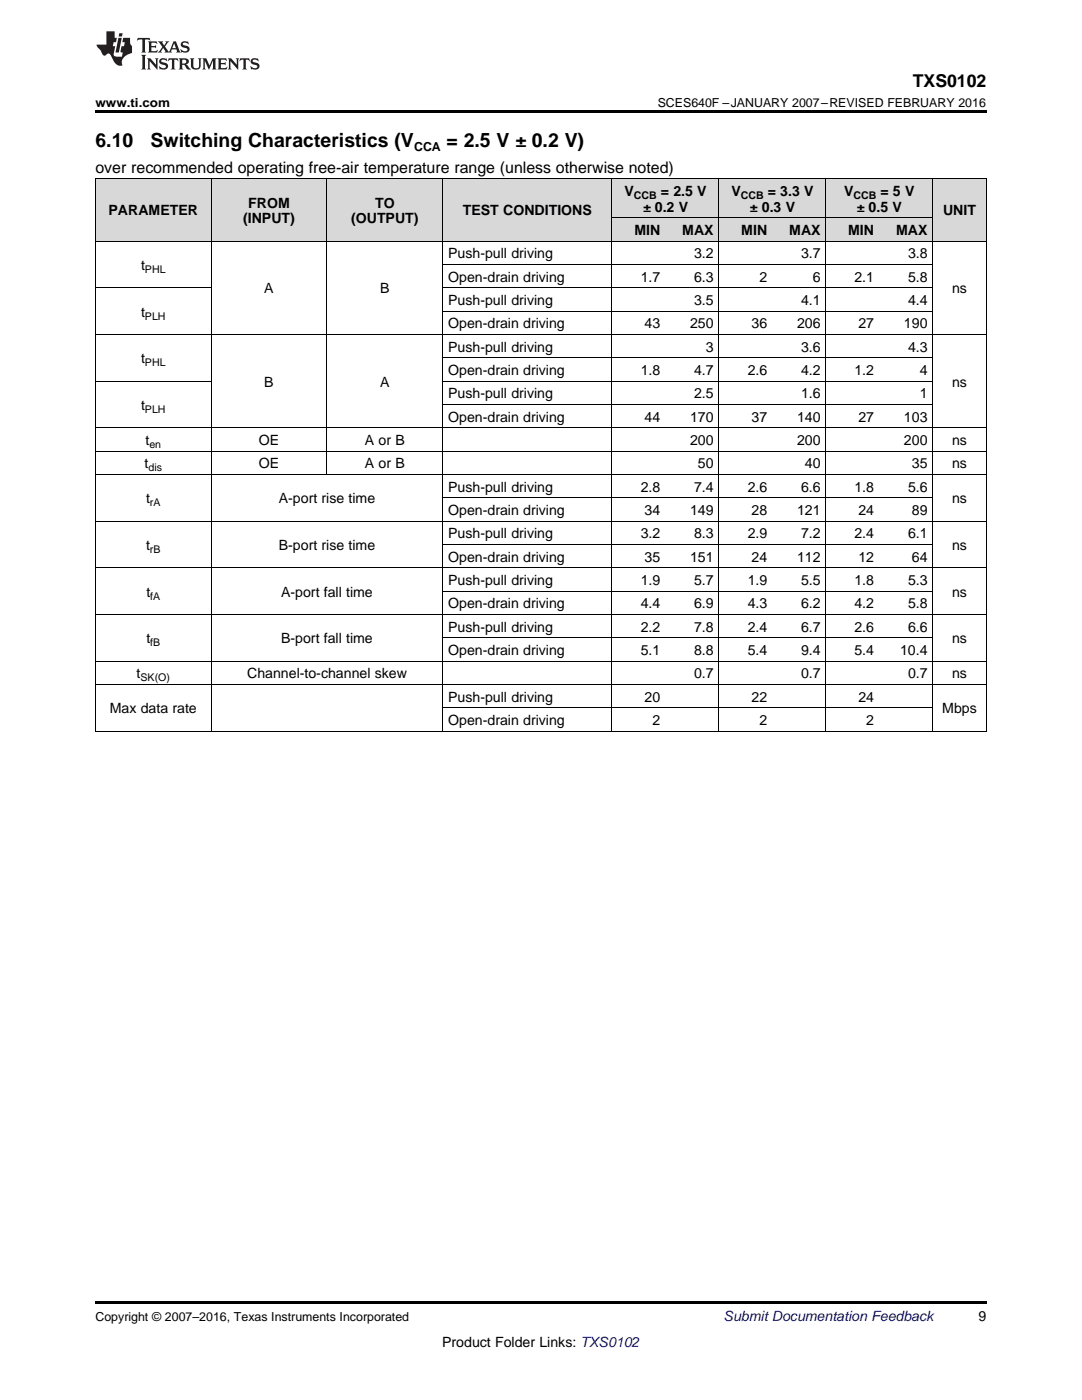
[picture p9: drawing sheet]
<svg xmlns="http://www.w3.org/2000/svg" width="216mm" height="279mm" viewBox="0 0 216 279" stroke-linecap="round" stroke-linejoin="round" font-family="sans-serif">
<g fill="#d8d8d8">
<path d="M19 35.7h23.2v12.5h-23.2z"/>
<path d="M42.2 35.7h23.1v12.5h-23.1z"/>
<path d="M65.3 35.7h23.1v12.5h-23.1z"/>
<path d="M88.4 35.7h33.8v12.5h-33.8z"/>
<path d="M186.2 35.7h10.6v12.5h-10.6z"/>
<path d="M122.2 43.5h10.6v4.7h-10.6z"/>
<path d="M132.8 43.5h10.7v4.7h-10.7z"/>
<path d="M143.5 43.5h10.7v4.7h-10.7z"/>
<path d="M154.2 43.5h10.6v4.7h-10.6z"/>
<path d="M164.8 43.5h10.7v4.7h-10.7z"/>
<path d="M175.5 43.5h10.7v4.7h-10.7z"/>
<path d="M122.2 35.7h10.6v7.8h-10.6z"/>
<path d="M132.8 35.7h10.7v7.8h-10.7z"/>
<path d="M143.5 35.7h10.7v7.8h-10.7z"/>
<path d="M154.2 35.7h10.6v7.8h-10.6z"/>
<path d="M164.8 35.7h10.7v7.8h-10.7z"/>
<path d="M175.5 35.7h10.7v7.8h-10.7z"/>
</g>
<path d="M19 22h177.8v.5h-177.8zM19 145.9l.2 .1zM65.2 145.9l.1 .1zM88.3 145.9l.1 .1zM122.1 145.9l.1 .1zM143.4 145.9l.1 .1zM154.1 145.9l.1 .1zM164.7 145.9l.1 .1zM175.4 145.9l.1 .1zM186.1 145.9l.1 .1zM196.7 145.9l.1 .1zM19 259.7h177.8v.5h-177.8z" fill="#000"/>
<g fill="none" stroke="#000" stroke-width=".2">
<path d="M19 35.6l177.8 .1v110.3M19.1 35.7v110.3M42.1 35.7v110.3M65.2 35.7v59.1M88.3 35.7v110.3M122.1 35.7v110.3M143.5 35.7v110.3M164.8 35.7v110.3M186.1 35.7v110.3M19 57.4h23.2M19 48.1h177.8M88.4 57.4h97.8"/>
<path d="M88.4 52.8h97.8M122.2 43.5h63.9M19 76.1h23.2M19 66.8h177.8M88.4 76.1h97.8M88.4 71.4h97.8M88.4 62.1h97.8M19 94.7h177.8M19 90h177.8M19 85.4h177.8M88.4 99.4h97.8M88.4 80.7h97.8"/>
<path d="M19 113.3h177.8M19 104h177.8M88.4 118h97.8M88.4 108.7h97.8M19 136.6h177.8M19 132h177.8M19 122.6h177.8M88.4 127.3h97.8M19 145.9h177.8M88.4 141.3h97.8"/>
</g>
<g fill="#231f20">
<path d="M27.5 7.6l-.1 .5 .4-.2h.6v.1v2.1l-.2 .4h1l-.3-.4v-2.1l.1-.1h.5l.5 .2-.2-.5zM29.5 8.3l.2 .3v1.5l-.2 .4h1.8l.2-.6a1.04 1.04 0 0 1-1.3 .2v-.7h.6l.3 .2v-.6l-.3 .2h-.6v-.6l.8-.1 .4 .3-.2-.5zM31.5 8.3l.9 1.1-.9 1.1h.8l-.2-.2 .5-.7 .4 .7-.2 .2h1.5l-.1-.2 .1-.4h.9l.1 .4-.2 .2h1l-.3-.3-.7-1.9h-.5l-.9 2-.8-1 .9-1h-.8l.1 .3-.3 .5-.4-.6 .2-.2zM34.7 8.6l.4 1h-.7zM36.3 8.4a.63 .63 0 0 0-.2 .7 .63 .63 0 0 0 .6 .4l.6 .2 .1 .2a.75 .75 0 0 1-.7 .4 .75 .75 0 0 1-.6-.5l.1 .7 .1-.1a1.11 1.11 0 0 0 1.5-.6 1.13 1.13 0 0 0-1.2-.8l-.1-.4a1.04 1.04 0 0 1 1.2 .2l-.2-.5-.1 .1-.5-.2zM28.2 10.9l.2 .4v2.2l-.2 .4h1l-.3-.4v-2.2l.3-.4zM29.3 11.6l.3 .4v1.5l-.3 .4h.8l-.2-.4v-1.3l1.5 1.7v-1.9l.2-.4h-.7l.2 .4v.9l-1.1-1.3zM32 11.8a.62 .62 0 0 0-.2 .7 .62 .62 0 0 0 .6 .4l.6 .1 .1 .3a.76 .76 0 0 1-.7 .3 .76 .76 0 0 1-.6-.4l.1 .7 .1-.1a1.11 1.11 0 0 0 1.5-.6 1.13 1.13 0 0 0-1.2-.8l-.1-.4a1.04 1.04 0 0 1 1.2 .2l-.2-.6-.1 .1-.5-.1zM33.7 11.6l-.2 .6a.61 .61 0 0 1 .8-.3v1.6l-.2 .4h.9l-.2-.4v-1.6a.63 .63 0 0 1 .8 .3l-.2-.6zM35.6 11.6l.3 .4v1.5l-.3 .4h1l-.2-.2v-.8l.5 .2a.76 .76 0 0 0 1.2 .7l-1-1a.58 .58 0 0 0 .6-.5 .58 .58 0 0 0-.5-.6zM36.4 11.9h.1a.45 .45 0 0 1 .5 .1 .45 .45 0 0 1 .1 .5l-.7 .2zM37.9 11.6l.2 .2a2.17 2.17 0 0 0 .3 1.9 .99 .99 0 0 0 1.6-.6v-1.1l.2-.4h-.7l.2 .2a1.92 1.92 0 0 1-.2 1.8 .6 .6 0 0 1-.9-.5v-1.1l.2-.4zM40.4 11.6l.2 .4v1.5l-.2 .4h.7l-.2-.4v-1.4l.8 1.8 .8-1.8v1.4l-.2 .4h.9l-.2-.4v-1.5l.2-.4h-.8l-.6 1.5-.6-1.5zM43.4 11.6l.2 .4v1.5l-.2 .4h1.8l.2-.6a1.04 1.04 0 0 1-1.3 .1v-.6h.5l.4 .2v-.6l-.4 .2h-.5v-.7h.8l.3 .3-.1-.6zM45.5 11.6l.2 .4v1.5l-.2 .4h.7l-.2-.4v-1.3l1.5 1.7v-1.9l.2-.4h-.7l.2 .4v.9l-1.1-1.3zM47.9 11.6l-.1 .6a.61 .61 0 0 1 .8-.3v1.6l-.3 .4h1l-.3-.4 .1-1.6a.63 .63 0 0 1 .7 .3l-.1-.6zM50.2 11.8a.62 .62 0 0 0-.2 .7 .62 .62 0 0 0 .6 .4l.6 .1 .2 .3a.76 .76 0 0 1-.8 .3 .76 .76 0 0 1-.6-.4l.1 .7 .2-.1a1.11 1.11 0 0 0 1.5-.6 1.13 1.13 0 0 0-1.3-.8l-.1-.4a1.04 1.04 0 0 1 1.2 .2l-.1-.6-.2 .1-.5-.1z"/>
<path d="M21.2 6.3v2.6h-1.9l.1 .4 .7 .9a.91 .91 0 0 0 1 .8 .56 .56 0 0 1 .5-.3 .56 .56 0 0 1 .5 .3l.4 .8a1.53 1.53 0 0 0 1.9 1.2 1.54 1.54 0 0 1 1-2.1l.9-.3v-1.4a1.52 1.52 0 0 1-.3-1.6h-1.4l-.2 .8h.5l-.2 .8h-.4l-.2 1v.2l.4 .1-.2 .8a1.93 1.93 0 0 1-1.6-.3l.3-1.8h-.5l.2-.8h.4l.2-.8h-.4v-1.3zM23.6 7.6l-.6 2.9h.7l.6-2.9zM23.8 6.6l-.1 .7h.6l.2-.7z"/>
</g>
<g font-size="3.9">
<text x="19" y="29.3">6.10</text>
<text x="30.1" y="29.3">Switching Characteristics (V</text>
<text x="89.1" y="29.3">= 2.5 V ± 0.2 V)</text>
</g>
<text font-size="3.5" x="182.1" y="17.3">TXS0102</text>
<text font-size="3.2" x="19" y="34.4">over recommended operating free-air temperature range (unless otherwise noted)</text>
<g font-size="2.8">
<text x="49.5" y="41.4">FROM</text>
<text x="74.9" y="41.4">TO</text>
<text x="124.6" y="39.1">V</text>
<text x="131.9" y="39.1">=</text>
<text x="134.4" y="39.1">2.5 V</text>
<text x="145.9" y="39.1">V</text>
<text x="153.2" y="39.1">=</text>
<text x="155.7" y="39.1">3.3 V</text>
<text x="168.4" y="39.1">V</text>
<text x="175.7" y="39.1">= 5 V</text>
<text x="21.7" y="43">PARAMETER</text>
<text x="48.5" y="44.6">(INPUT)</text>
<text x="70.1" y="44.6">(OUTPUT)</text>
<text x="92.4" y="43">TEST CONDITIONS</text>
<text x="126.6" y="46.9">MIN</text>
<text x="128.3" y="42.3">± 0.2 V</text>
<text x="136.1" y="46.9">MAX</text>
<text x="147.9" y="46.9">MIN</text>
<text x="149.6" y="42.3">± 0.3 V</text>
<text x="157.5" y="46.9">MAX</text>
<text x="169.2" y="46.9">MIN</text>
<text x="171" y="42.3">± 0.5 V</text>
<text x="178.8" y="46.9">MAX</text>
<text x="188.2" y="43">UNIT</text>
<text x="28.2" y="53.9">t</text>
<text x="89.4" y="51.6">Push-pull driving</text>
<text x="138.5" y="51.6">3.2</text>
<text x="159.8" y="51.6">3.7</text>
<text x="181.2" y="51.6">3.8</text>
<text x="52.7" y="58.6">A</text>
<text x="75.8" y="58.6">B</text>
<text x="89.4" y="56.2">Open-drain driving</text>
<text x="127.8" y="56.2">1.7</text>
<text x="138.5" y="56.2">6.3</text>
<text x="151.5" y="56.2">2</text>
<text x="162.2" y="56.2">6</text>
<text x="170.5" y="56.2">2.1</text>
<text x="181.2" y="56.2">5.8</text>
<text x="190" y="58.6">ns</text>
<text x="28.2" y="63.2">t</text>
<text x="89.4" y="60.9">Push-pull driving</text>
<text x="89.4" y="65.5">Open-drain driving</text>
<text x="128.6" y="65.5">43</text>
<text x="137.7" y="65.5">250</text>
<text x="138.5" y="60.9">3.5</text>
<text x="150" y="65.5">36</text>
<text x="159" y="65.5">206</text>
<text x="159.8" y="60.9">4.1</text>
<text x="171.3" y="65.5">27</text>
<text x="180.4" y="65.5">190</text>
<text x="181.2" y="60.9">4.4</text>
<text x="89.4" y="70.2">Push-pull driving</text>
<text x="140.8" y="70.2">3</text>
<text x="159.8" y="70.2">3.6</text>
<text x="181.2" y="70.2">4.3</text>
<text x="28.2" y="72.5">t</text>
<text x="52.7" y="77.2">B</text>
<text x="75.8" y="77.2">A</text>
<text x="89.4" y="74.9">Open-drain driving</text>
<text x="127.8" y="74.9">1.8</text>
<text x="138.5" y="74.9">4.7</text>
<text x="149.2" y="74.9">2.6</text>
<text x="159.8" y="74.9">4.2</text>
<text x="170.5" y="74.9">1.2</text>
<text x="183.5" y="74.9">4</text>
<text x="190" y="77.2">ns</text>
<text x="28.2" y="81.8">t</text>
<text x="89.4" y="79.5">Push-pull driving</text>
<text x="138.5" y="79.5">2.5</text>
<text x="159.8" y="79.5">1.6</text>
<text x="183.5" y="79.5">1</text>
<text x="29" y="88.8">t</text>
<text x="51.6" y="88.8">OE</text>
<text x="72.8" y="88.8">A or B</text>
<text x="89.4" y="84.2">Open-drain driving</text>
<text x="128.6" y="84.2">44</text>
<text x="137.7" y="84.2">170</text>
<text x="137.7" y="88.8">200</text>
<text x="150" y="84.2">37</text>
<text x="159" y="84.2">140</text>
<text x="159" y="88.8">200</text>
<text x="171.3" y="84.2">27</text>
<text x="180.4" y="84.2">103</text>
<text x="180.4" y="88.8">200</text>
<text x="190" y="88.8">ns</text>
<text x="28.9" y="93.5">t</text>
<text x="51.6" y="93.5">OE</text>
<text x="72.8" y="93.5">A or B</text>
<text x="139.3" y="93.5">50</text>
<text x="160.6" y="93.5">40</text>
<text x="182" y="93.5">35</text>
<text x="190" y="93.5">ns</text>
<text x="29.1" y="100.5">t</text>
<text x="55.6" y="100.5">A-port rise time</text>
<text x="89.4" y="98.1">Push-pull driving</text>
<text x="127.8" y="98.1">2.8</text>
<text x="138.5" y="98.1">7.4</text>
<text x="149.2" y="98.1">2.6</text>
<text x="159.8" y="98.1">6.6</text>
<text x="170.5" y="98.1">1.8</text>
<text x="181.2" y="98.1">5.6</text>
<text x="190" y="100.5">ns</text>
<text x="89.4" y="102.8">Open-drain driving</text>
<text x="89.4" y="107.5">Push-pull driving</text>
<text x="127.8" y="107.5">3.2</text>
<text x="128.6" y="102.8">34</text>
<text x="137.7" y="102.8">149</text>
<text x="138.5" y="107.5">8.3</text>
<text x="149.2" y="107.5">2.9</text>
<text x="150" y="102.8">28</text>
<text x="159" y="102.8">121</text>
<text x="159.8" y="107.5">7.2</text>
<text x="170.5" y="107.5">2.4</text>
<text x="171.3" y="102.8">24</text>
<text x="181.2" y="107.5">6.1</text>
<text x="182" y="102.8">89</text>
<text x="29.1" y="109.8">t</text>
<text x="55.6" y="109.8">B-port rise time</text>
<text x="89.4" y="112.1">Open-drain driving</text>
<text x="128.6" y="112.1">35</text>
<text x="137.7" y="112.1">151</text>
<text x="150" y="112.1">24</text>
<text x="159" y="112.1">112</text>
<text x="171.3" y="112.1">12</text>
<text x="182" y="112.1">64</text>
<text x="190" y="109.8">ns</text>
<text x="29.2" y="119.1">t</text>
<text x="56.1" y="119.1">A-port fall time</text>
<text x="89.4" y="116.8">Push-pull driving</text>
<text x="127.8" y="116.8">1.9</text>
<text x="138.5" y="116.8">5.7</text>
<text x="149.2" y="116.8">1.9</text>
<text x="159.8" y="116.8">5.5</text>
<text x="170.5" y="116.8">1.8</text>
<text x="181.2" y="116.8">5.3</text>
<text x="190" y="119.1">ns</text>
<text x="89.4" y="121.4">Open-drain driving</text>
<text x="127.8" y="121.4">4.4</text>
<text x="138.5" y="121.4">6.9</text>
<text x="149.2" y="121.4">4.3</text>
<text x="159.8" y="121.4">6.2</text>
<text x="170.5" y="121.4">4.2</text>
<text x="181.2" y="121.4">5.8</text>
<text x="29.2" y="128.4">t</text>
<text x="56.1" y="128.4">B-port fall time</text>
<text x="89.4" y="126.1">Push-pull driving</text>
<text x="89.4" y="130.7">Open-drain driving</text>
<text x="127.8" y="126.1">2.2</text>
<text x="127.8" y="130.7">5.1</text>
<text x="138.5" y="126.1">7.8</text>
<text x="138.5" y="130.7">8.8</text>
<text x="149.2" y="126.1">2.4</text>
<text x="149.2" y="130.7">5.4</text>
<text x="159.8" y="126.1">6.7</text>
<text x="159.8" y="130.7">9.4</text>
<text x="170.5" y="126.1">2.6</text>
<text x="170.5" y="130.7">5.4</text>
<text x="179.6" y="130.7">10.4</text>
<text x="181.2" y="126.1">6.6</text>
<text x="190" y="128.4">ns</text>
<text x="27.3" y="135.4">t</text>
<text x="49.3" y="135.4">Channel-to-channel skew</text>
<text x="138.5" y="135.4">0.7</text>
<text x="159.8" y="135.4">0.7</text>
<text x="181.2" y="135.4">0.7</text>
<text x="190" y="135.4">ns</text>
<text x="21.9" y="142.4">Max data rate</text>
<text x="89.4" y="140.1">Push-pull driving</text>
<text x="128.6" y="140.1">20</text>
<text x="150" y="140.1">22</text>
<text x="171.3" y="140.1">24</text>
<text x="188" y="142.4">Mbps</text>
<text x="89.4" y="144.7">Open-drain driving</text>
<text x="130.2" y="144.7">2</text>
<text x="151.5" y="144.7">2</text>
<text x="172.8" y="144.7">2</text>
<text x="195.3" y="263.6">9</text>
<text x="88.2" y="268.9">Product Folder Links: TXS0102</text>
</g>
<text font-size="2.8" fill="#0000c8" x="144.4" y="263.6">Submit Documentation Feedback</text>
<g font-size="2.5">
<text x="19" y="21.4">www.ti.com</text>
<text x="131.2" y="21.4">SCES640F –JANUARY 2007–REVISED FEBRUARY 2016</text>
<text x="82.6" y="30.1">CCA</text>
<text x="19" y="263.6">Copyright © 2007–2016, Texas Instruments Incorporated</text>
</g>
<g font-size="2.1">
<text x="126.5" y="39.7">CCB</text>
<text x="147.8" y="39.7">CCB</text>
<text x="170.3" y="39.7">CCB</text>
<text x="28.9" y="54.5">PHL</text>
<text x="28.9" y="63.8">PLH</text>
<text x="28.9" y="73.1">PHL</text>
<text x="28.9" y="82.4">PLH</text>
<text x="29.8" y="89.4">en</text>
<text x="29.6" y="94.1">dis</text>
<text x="29.9" y="101">rA</text>
<text x="29.9" y="110.3">rB</text>
<text x="30" y="119.7">fA</text>
<text x="30" y="129">fB</text>
<text x="28" y="136">SK(O)</text>
</g>
</svg>
